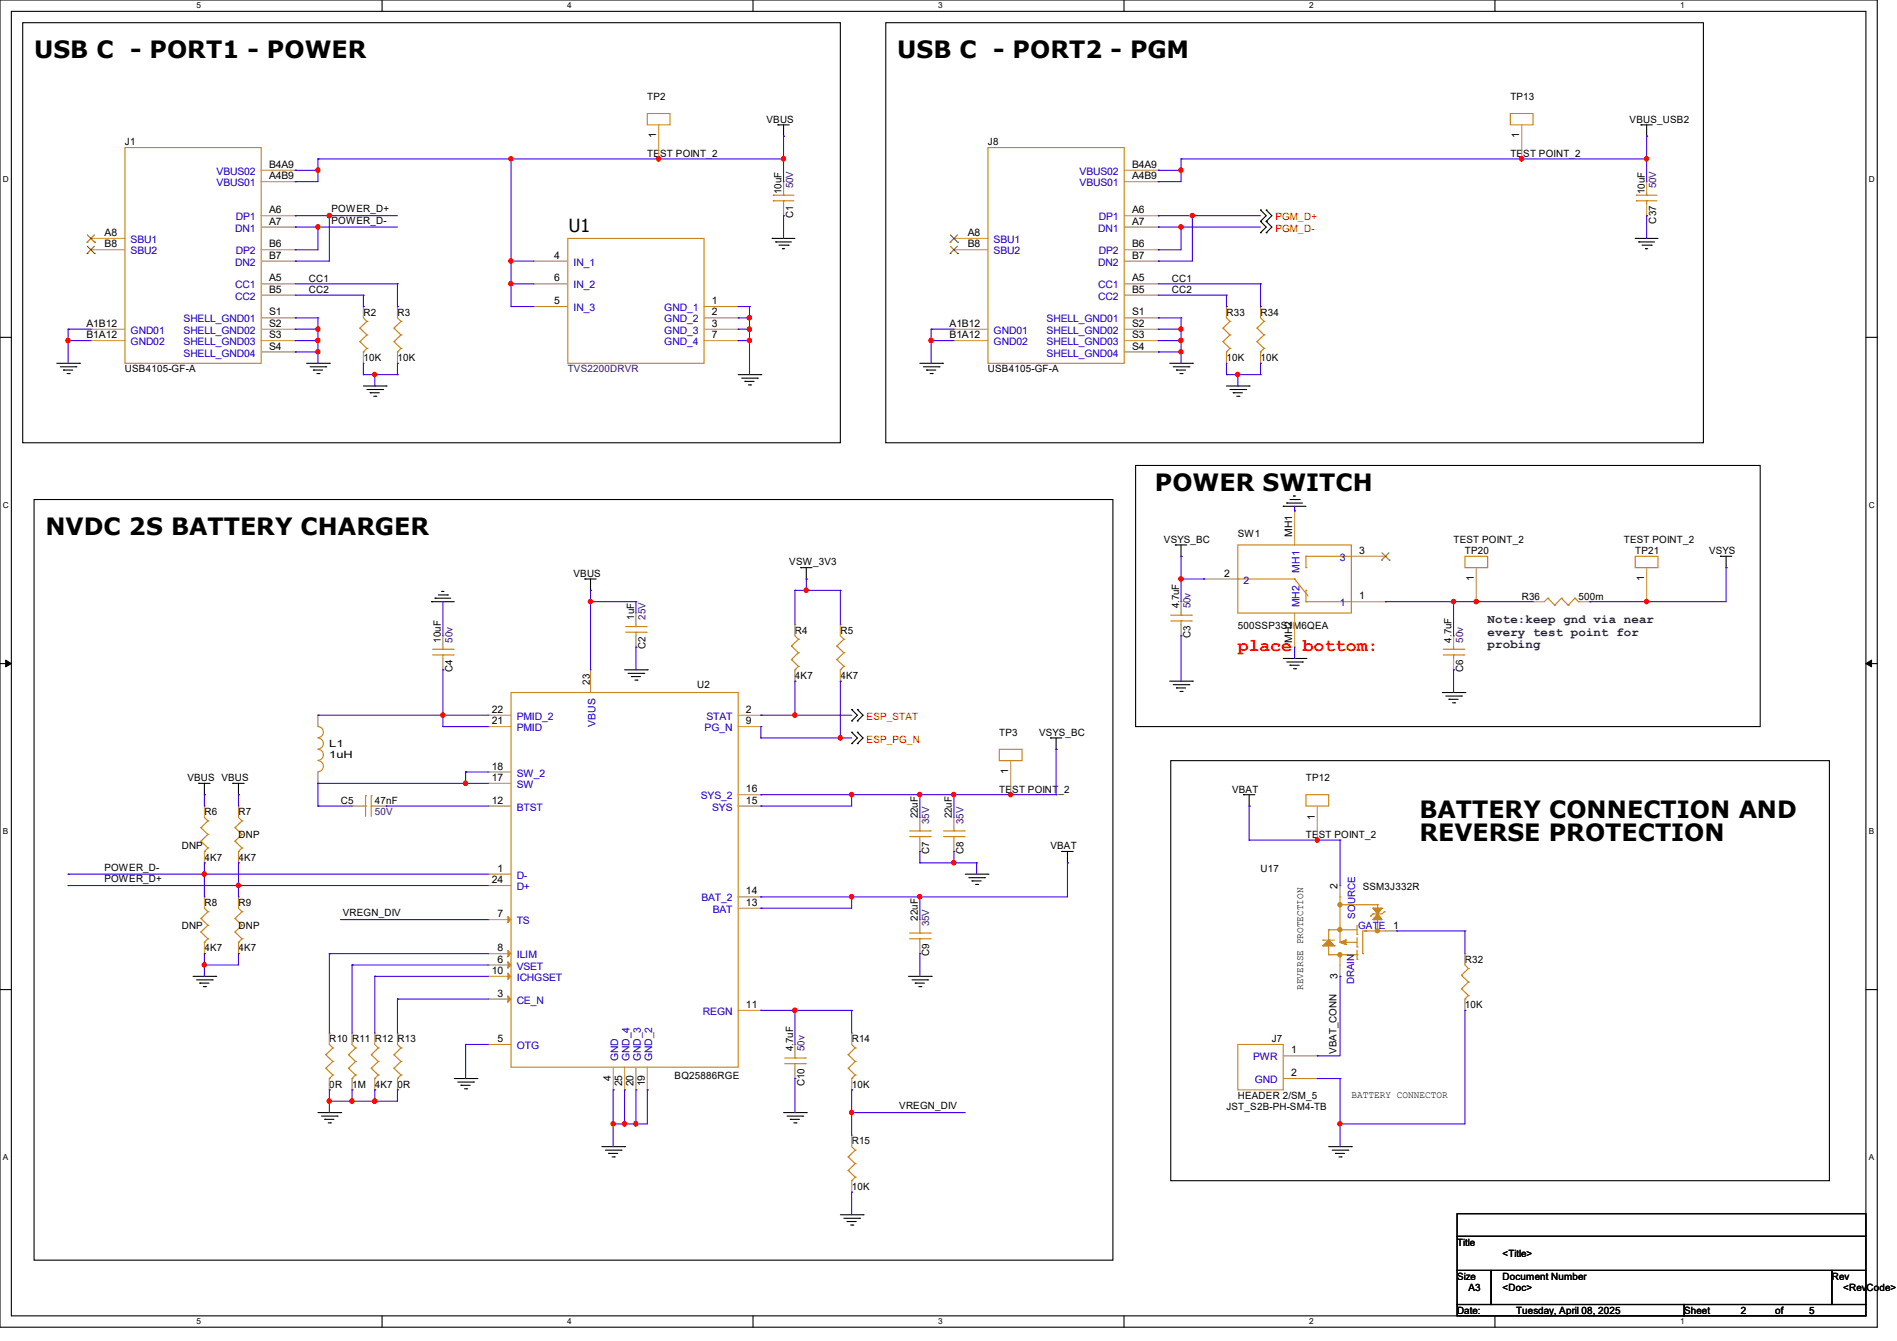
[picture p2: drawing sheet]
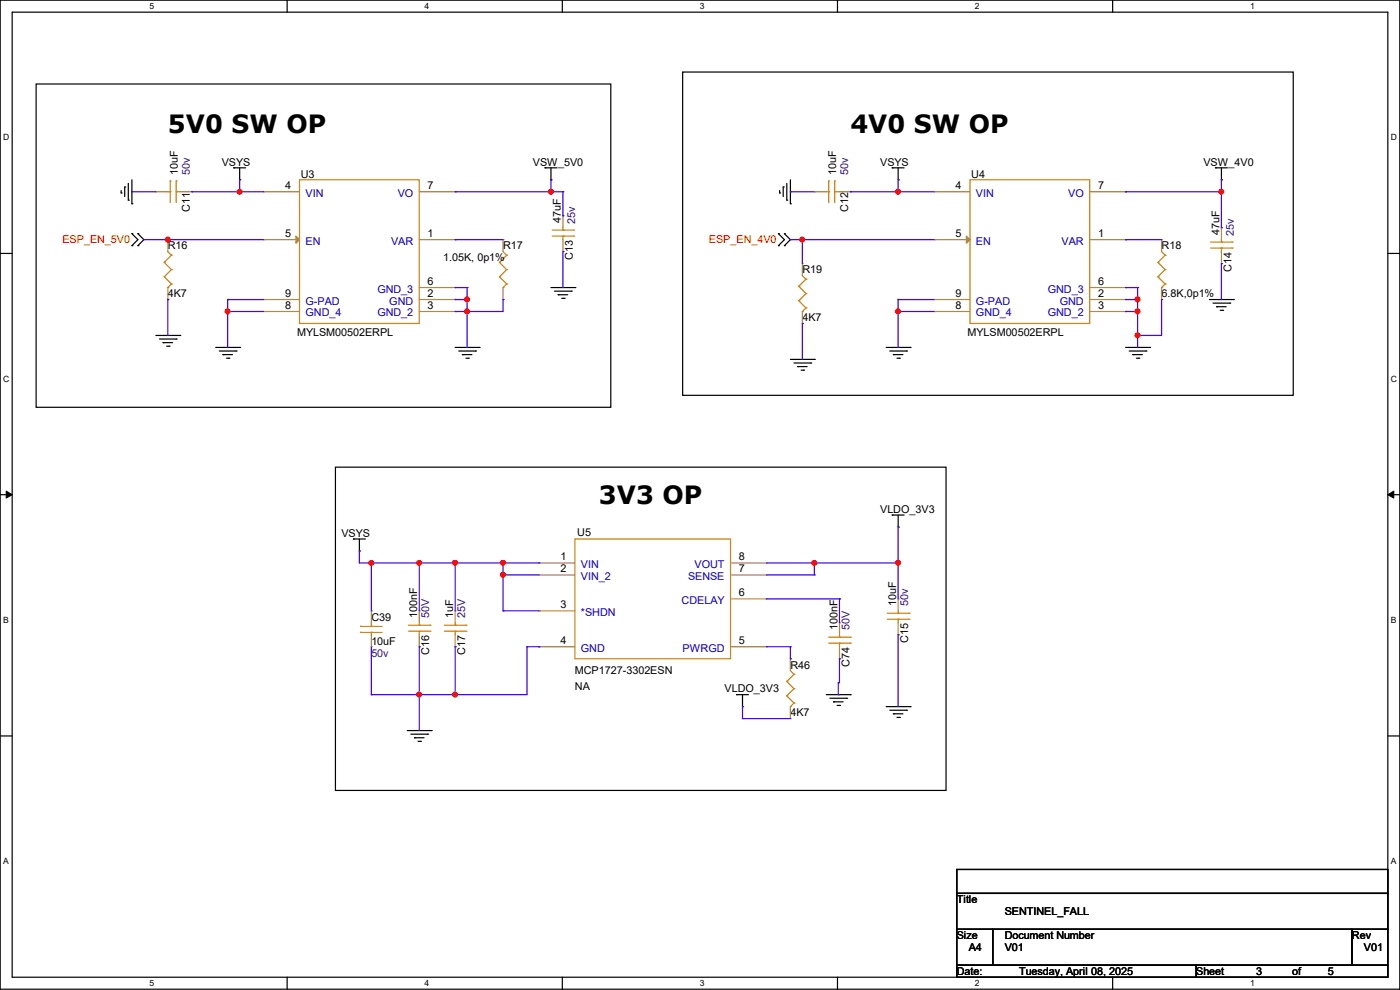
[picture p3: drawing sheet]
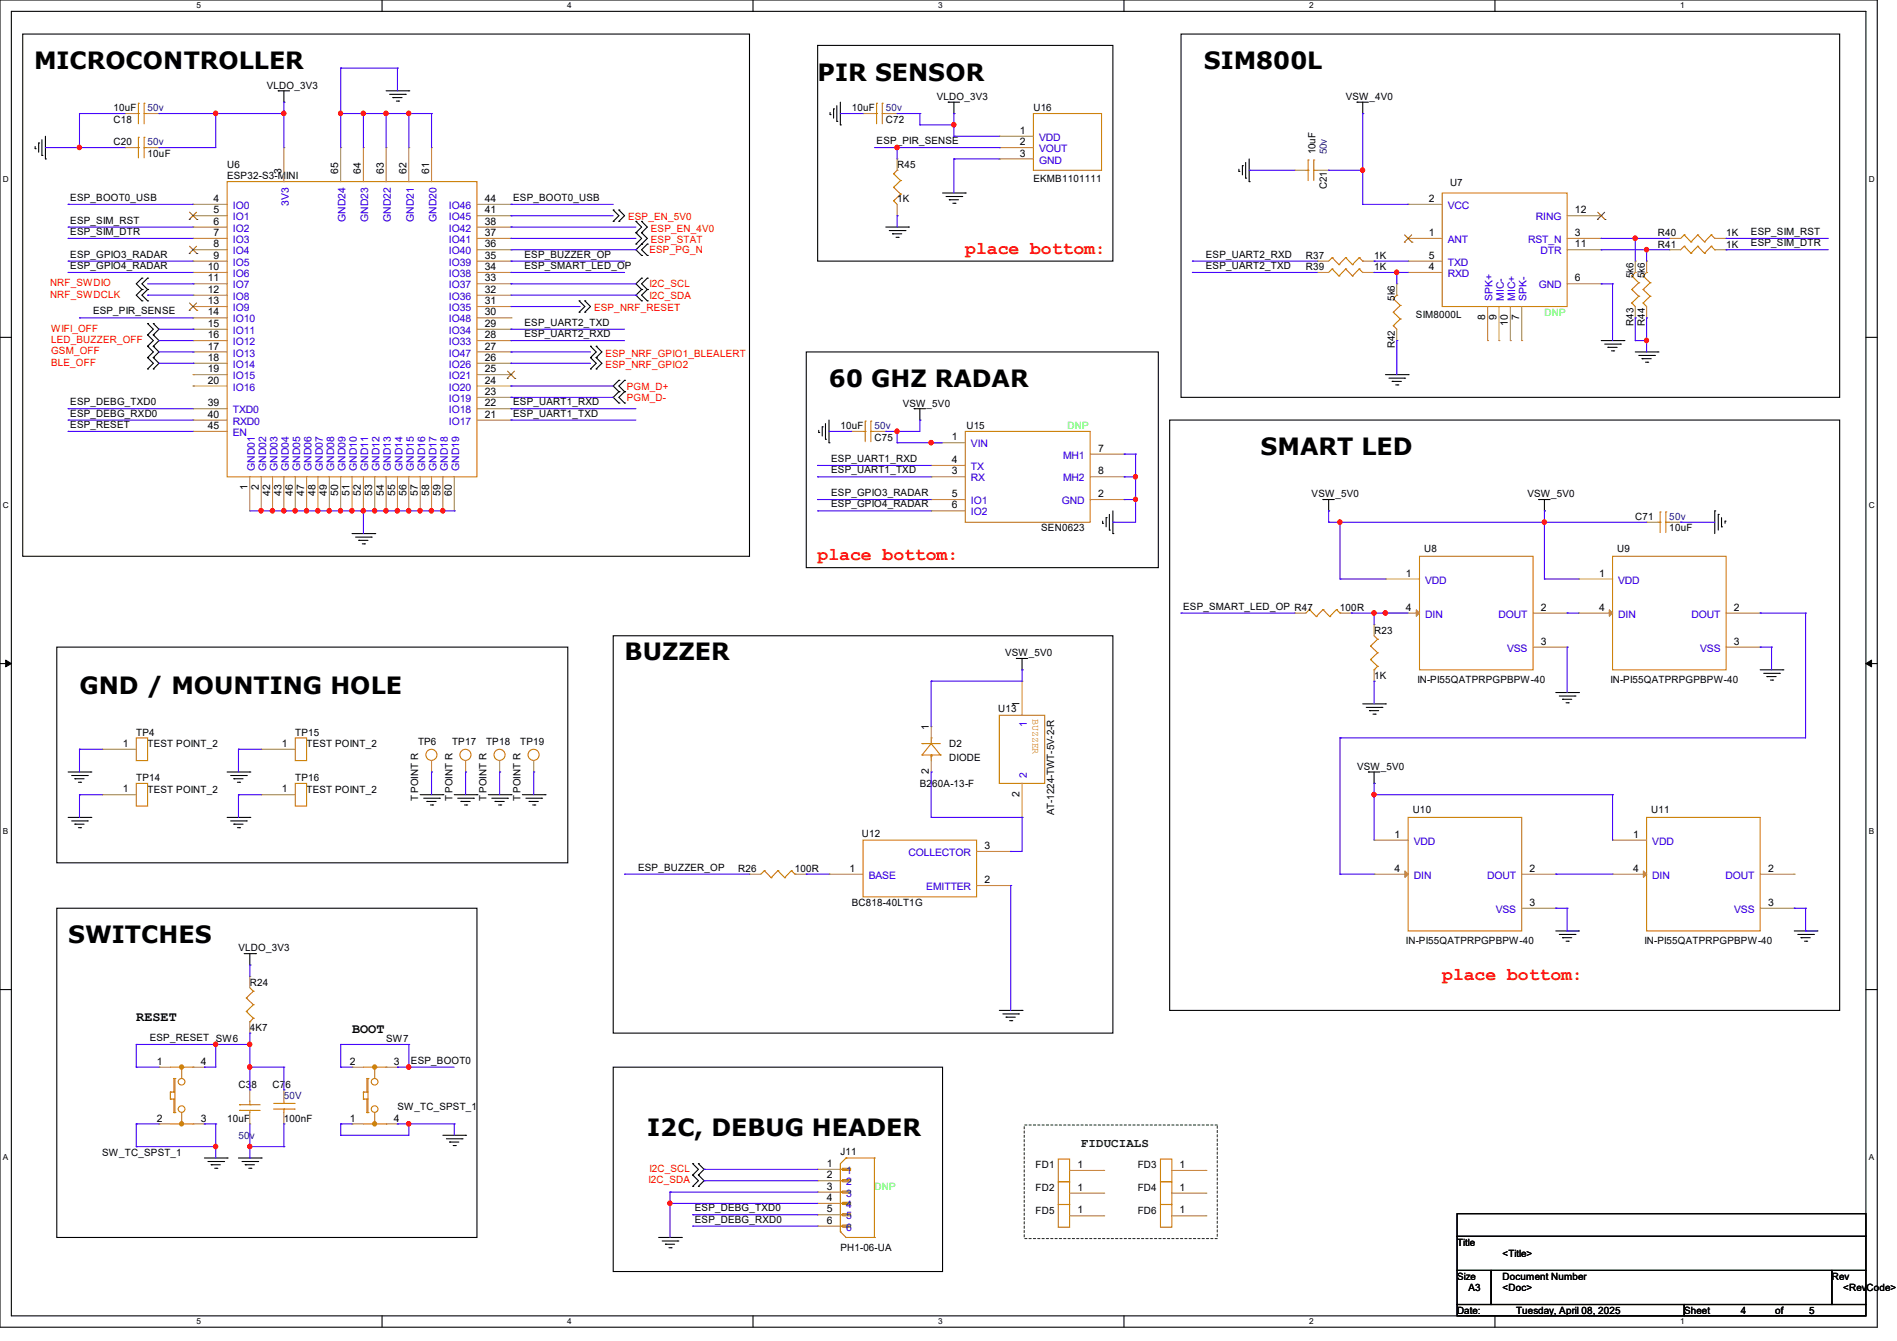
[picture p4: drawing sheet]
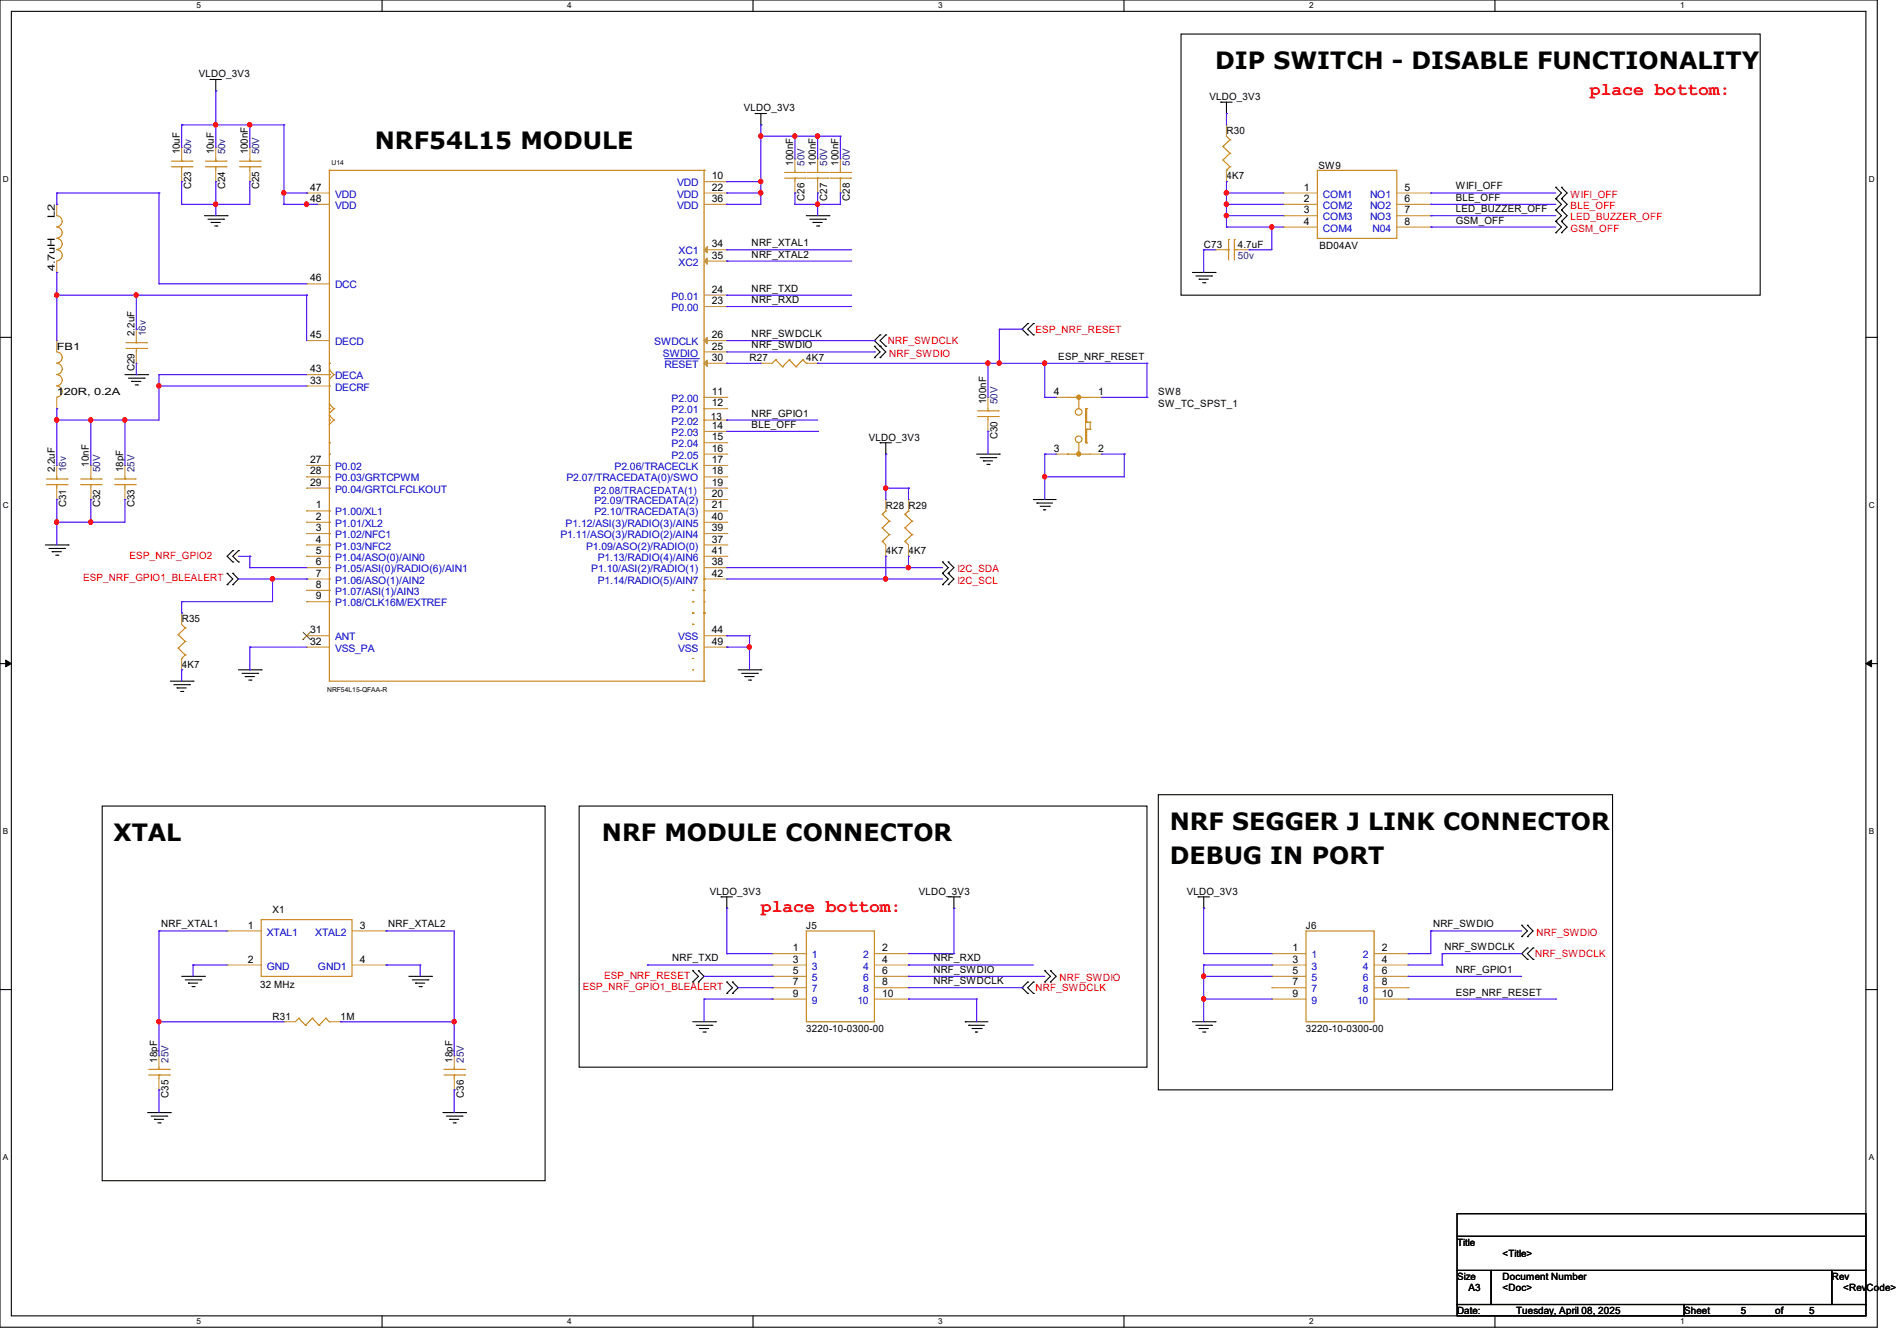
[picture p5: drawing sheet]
# OrCAD Capture schematic SENTINEL_FALL_V01_58.DSN

## Sheets
1 PG1_BLOCK_DIAGRAM: title: SENTINEL_FALL; rev: V01; note: V01
2 PG2_BATTERY_CHARGER: size A3
3 PG3_POWER_REG: size A4
4 PG4_ESP32: size A3
5 PG5_NRF_SOC: size A3

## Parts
sheet PG2_BATTERY_CHARGER
C1  10uF  [C1206]
C2  1uF  [C1206]
C3  4.7uF  [C1206]
C4  10uF  [C1206]
C5  47nF  [C1206]
C6  4.7uF  [C1206]
C7  22uF  [C0805]
C8  22uF  [C0805]
C9  22uF  [C0805]
C10  4.7uF  [C1206]
C37  10uF  [C1206]
J1  USB4105-GF-A  [GCT_USB4105-GF-A]
J7  HEADER 2/SM_5  [JST_S2B-PH-SM4-TB]
J8  USB4105-GF-A  [GCT_USB4105-GF-A]
L1  1uH  [IND_IHLP2525CZER1R0M01]
R2  10K  [R1206]
R3  10K  [R1206]
R4  4K7  [R1206]
R5  4K7  [R1206]
R6  4K7  [R1206]
R7  4K7  [R1206]
R8  4K7  [R1206]
R9  4K7  [R1206]
R10  0R  [R1206]
R11  1M  [R1206]
R12  4K7  [R1206]
R13  0R  [R1206]
R14  10K  [R1206]
R15  10K  [R1206]
R32  10K  [R1206]
R33  10K  [R1206]
R34  10K  [R1206]
R36  500m  [R1206]
SW1  500SSP3S1M6QEA  [500SSP3S1M6QEA]
TP2  TEST POINT_2  [TP40]
TP3  TEST POINT_2  [TP40]
TP12  TEST POINT_2  [TP40]
TP13  TEST POINT_2  [TP40]
TP20  TEST POINT_2  [TP40]
TP21  TEST POINT_2  [TP40]
U1  TVS DIODE  [SON65P200X200X80-7N]
U2  BQ25886RGE  [QFN50P400X400X100-25N]
U17  SSM3J332R  [SOT95P240X88-3N]
sheet PG3_POWER_REG
C11  10uF  [C1206]
C12  10uF  [C1206]
C13  47uF  [C1206]
C14  47uF  [C1206]
C15  10uF  [C1206]
C16  100nF  [C1206]
C17  1uF  [C1206]
C39  10uF  [C1206]
C74  100nF  [C1206]
R16  4K7  [R1206]
R17  1.05K, 0p1%  [R1206]
R18  6.8K,0p1%  [R1206]
R19  4K7  [R1206]
R46  4K7  [R1206]
U3  MYLSM00502ERPL  [MURATA_MYLSM00502ERPL]
U4  MYLSM00502ERPL  [MURATA_MYLSM00502ERPL]
U5  MCP1727-3302ESN  [SOIC127P600X175-8N]
sheet PG4_ESP32
C18  10uF  [C1206]
C20  10uF  [C1206]
C21  10uF  [C1206]
C38  10uF  [C1206]
C71  10uF  [C1206]
C72  10uF  [C1206]
C75  10uF  [C1206]
C76  100nF  [C1206]
D2  DIODE  [DIOM5226X230N]
FD1  TEST POINT_SMD  [40-t_global_fid]
FD2  TEST POINT_SMD  [40-t_global_fid]
FD3  TEST POINT_SMD  [40-t_global_fid]
FD4  TEST POINT_SMD  [40-t_global_fid]
FD5  TEST POINT_SMD  [40-t_global_fid]
FD6  TEST POINT_SMD  [40-t_global_fid]
J11  PH1-06-UA  [HDRV6W64P0X254_1X6_1524X250X952P]
R23  1K  [R1206]
R24  4K7  [R1206]
R26  100R  [R1206]
R37  1K  [R1206]
R39  1K  [R1206]
R40  1K  [R1206]
R41  1K  [R1206]
R42  5k6  [R1206]
R43  5k6  [R1206]
R44  5k6  [R1206]
R45  1K  [R1206]
R47  100R  [R1206]
SW6  SW_TC_SPST_1  [KMR221_CNK]
SW7  SW_TC_SPST_1  [KMR221_CNK]
TP4  TEST POINT_2  [TP40]
TP6  T POINT R  [mh7p5_3p2t]
TP14  TEST POINT_2  [TP40]
TP15  TEST POINT_2  [TP40]
TP16  TEST POINT_2  [TP40]
TP17  T POINT R  [mh7p5_3p2t]
TP18  T POINT R  [mh7p5_3p2t]
TP19  T POINT R  [mh7p5_3p2t]
U6  ESP32-S3-MINI  [ESP32-S3-MINI-1U_EXP]
U7  SIM8000L  [SIM8000L]
U8  IN-PI55QATPRPGPBPW-40  [INPI55QATPRPGPBPW30]
U9  IN-PI55QATPRPGPBPW-40  [INPI55QATPRPGPBPW30]
U10  IN-PI55QATPRPGPBPW-40  [INPI55QATPRPGPBPW30]
U11  IN-PI55QATPRPGPBPW-40  [INPI55QATPRPGPBPW30]
U12  BC818-40LT1G  [SOT95P237X111-3N]
U13  AT-1224-TWT-5V-2-R  [XDCR_AT-1224-TWT-5V-2-R]
U15  SEN0623  [SEN0623]
U16  EKMB1101111  [EKMB1101111]
sheet PG5_NRF_SOC
C23  10uF  [C1206]
C24  10uF  [C1206]
C25  100nF  [C1206]
C26  100nF  [C1206]
C27  100nF  [C1206]
C28  100nF  [C1206]
C29  2.2uF  [C1206]
C30  100nF  [C1206]
C31  2.2uF  [C1206]
C32  10nF  [C1206]
C33  18pF  [C1206]
C35  18pF  [C1206]
C36  18pF  [C1206]
C73  4.7uF  [C1206]
FB1  120R, 0.2A  [F0805]
J5  2X5 HDR JLINK  [CNC_3220-10-0300-00]
J6  2X5 HDR JLINK  [CNC_3220-10-0300-00]
L2  4.7uH  [L0603]
R27  4K7  [R1206]
R28  4K7  [R1206]
R29  4K7  [R1206]
R30  4K7  [R1206]
R31  1M  [R1206]
R35  4K7  [R1206]
SW8  SW_TC_SPST_1  [KMR221_CNK]
SW9  BD04AV  [BD04AV]
U14  NRF54L15-QFAA-R  [QFN40P600X600X90-49N]
X1  32 MHz  [XTAL_ABM11W-330000MHZ-8-D1X-T3]

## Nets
GND: C1.2 C2.2 C3.2 C4.1 C6.2 C7.2 C8.2 C9.2 C10.2 C11.1 C12.1 C13.2 C14.2 C15.2 C16.2 C17.2 C18.1 C20.1 C21.1 C23.2 C24.2 C25.2 C26.2 C27.2 C28.2 C29.2 C30.2 C31.2 C32.2 C33.2 C35.2 C36.2 C37.2 C38.1 C39.1 C71.2 C72.1 C73.1 C74.2 C75.1 C76.2 J1.A1B12(GND01) J1.B1A12(GND02) J1.S1(SHELL_GND01) J1.S2(SHELL_GND02) J1.S3(SHELL_GND03) J1.S4(SHELL_GND04) J5.9 J5.10 J6.3 J6.5 J6.9 J7.2(GND) J8.A1B12(GND01) J8.B1A12(GND02) J8.S1(SHELL_GND01) J8.S2(SHELL_GND02) J8.S3(SHELL_GND03) J8.S4(SHELL_GND04) J11.3 J11.4 R2.2 R3.2 R8.2 R9.2 R10.2 R11.2 R12.2 R13.2 R15.2 R16.2 R17.2 R18.2 R19.2 R23.2 R32.2 R33.2 R34.2 R35.2 R42.1 R43.1 R44.1 R45.1 SW1.MH1 SW1.MH2 SW6.2 SW6.3 SW7.1 SW7.4 SW8.2 SW8.3 TP4.1 TP6.1(TP) TP14.1 TP15.1 TP16.1 TP17.1(TP) TP18.1(TP) TP19.1(TP) U1.1(GND) U1.2(GND) U1.3(GND) U1.7(GND_4) U2.4(GND) U2.5(OTG) U2.19(GND_2) U2.20(GND_3) U2.25(GND_4) U3.2(GND) U3.3(GND_2) U3.6(GND_3) U3.8(GND_4) U3.9(G-PAD) U4.2(GND) U4.3(GND_2) U4.6(GND_3) U4.8(GND_4) U4.9(G-PAD) U5.4(GND) U6.1(GND01) U6.2(GND02) U6.42(GND03) U6.43(GND04) U6.46(GND05) U6.47(GND06) U6.48(GND07) U6.49(GND08) U6.50(GND09) U6.51(GND10) U6.52(GND11) U6.53(GND12) U6.54(GND13) U6.55(GND14) U6.56(GND15) U6.57(GND16) U6.58(GND17) U6.59(GND18) U6.60(GND19) U6.61(GND20) U6.62(GND21) U6.63(GND22) U6.64(GND23) U6.65(GND24) U7.6(GND) U8.3(VSS) U9.3(VSS) U10.3(VSS) U11.3(VSS) U12.2(EMITTER) U14.32(VSS_PA) U14.44(VSS) U14.49(VSS) U15.2(GND) U15.7(MH1) U15.8(MH2) U16.3(GND) X1.2(GND) X1.4(GND1)
VBAT: C9.1 TP12.1 U2.13(BAT) U2.14(BAT_2) U17.2(SOURCE)
VBAT_CONN: J7.1(PWR) U17.3(DRAIN)
VBUS: C1.1 C2.1 J1.A4B9(VBUS01) J1.B4A9(VBUS02) R6.1 R7.1 TP2.1 U1.4(IN_1) U1.5(IN_3) U1.6(IN_2) U2.23(VBUS)
VBUS_USB2: C37.1 J8.A4B9(VBUS01) J8.B4A9(VBUS02) TP13.1
BLE_OFF: SW9.6(NO2) U6.18(IO14) U14.14(P2.03)
CC1: J1.A5(CC1) J8.A5(CC1) R3.1 R34.1
CC2: J1.B5(CC2) J8.B5(CC2) R2.1 R33.1
ESP_BOOT0: SW7.2 SW7.3
ESP_BOOT0_USB: U6.4(IO0) U6.44(IO46)
ESP_BUZZER_OP: R26.1 U6.35(IO39)
ESP_DEBG_RXD0: J11.6 U6.40(RXD0)
ESP_DEBG_TXD0: J11.5 U6.39(TXD0)
ESP_EN_4V0: R19.1 U4.5(EN) U6.38(IO42)
ESP_EN_5V0: R16.1 U3.5(EN) U6.41(IO45)
ESP_GPIO3_RADAR: U6.9(IO5) U15.5(IO1)
ESP_GPIO4_RADAR: U6.10(IO6) U15.6(IO2)
ESP_NRF_GPIO1_BLEALERT: J5.7 R35.1 U6.27(IO47) U14.7(P1.06/ASO(1)/AIN2)
ESP_NRF_GPIO2: U6.26(IO26) U14.6(P1.05/ASI(0)/RADIO(6)/AIN1)
ESP_NRF_RESET: C30.1 J5.5 J6.10 R27.2 SW8.1 SW8.4 U6.31(IO35)
ESP_PG_N: R5.2 U2.9(PG_N) U6.36(IO40)
ESP_PIR_SENSE: R45.2 U6.14(IO10) U16.2(VOUT)
ESP_RESET: C38.2 C76.1 R24.2 SW6.1 SW6.4 U6.45(EN)
ESP_SIM_DTR: R41.2 U6.7(IO3)
ESP_SIM_RST: R40.2 U6.6(IO2)
ESP_SMART_LED_OP: R47.1 U6.34(IO38)
ESP_STAT: R4.2 U2.2(STAT) U6.37(IO41)
ESP_UART1_RXD: U6.22(IO18) U15.4(TX)
ESP_UART1_TXD: U6.21(IO17) U15.3(RX)
ESP_UART2_RXD: R37.1 U6.28(IO33)
ESP_UART2_TXD: R39.1 U6.29(IO34)
GSM_OFF: SW9.8(N04) U6.17(IO13)
I2C_SCL: J11.1 R28.1 U6.33(IO37) U14.42(P1.14/RADIO(5)/AIN7)
I2C_SDA: J11.2 R29.1 U6.32(IO36) U14.38(P1.10/ASI(2)/RADIO(1))
LED_BUZZER_OFF: SW9.7(NO3) U6.16(IO12)
NRF_GPIO1: J6.6 U14.13(P2.02)
NRF_RXD: J5.4 U14.23(P0.00)
NRF_SWDCLK: J5.8 J6.4 U6.12(IO8) U14.26(SWDCLK)
NRF_SWDIO: J5.6 J6.2 U6.11(IO7) U14.25(SWDIO)
NRF_TXD: J5.3 U14.24(P0.01)
NRF_XTAL1: C35.1 R31.1 U14.34(XC1) X1.1(XTAL1)
NRF_XTAL2: C36.1 R31.2 U14.35(XC2) X1.3(XTAL2)
PGM_D+: J8.A6(DP1) J8.B7(DN2) U6.24(IO20)
PGM_D-: J8.A7(DN1) J8.B6(DP2) U6.23(IO19)
POWER_D+: J1.A6(DP1) J1.B7(DN2) R7.2 R9.1 U2.24(D+)
POWER_D-: J1.A7(DN1) J1.B6(DP2) R6.2 R8.1 U2.1(D-)
VLDO_3V3: C15.1 C18.2 C20.2 C23.1 C24.1 C25.1 C26.1 C27.1 C28.1 C72.2 J5.1 J5.2 J6.1 R24.1 R28.2 R29.2 R30.1 R46.2 U5.7(SENSE) U5.8(VOUT) U6.3(3V3) U14.10(VDD) U14.22(VDD) U14.36(VDD) U14.47(VDD) U14.48(VDD) U16.1(VDD)
VREGN_DIV: R14.2 R15.1 U2.7(TS)
VSW_3V3: R4.1 R5.1
VSW_4V0: C14.1 C21.2 U4.7(VO) U7.2(VCC)
VSW_5V0: C13.1 C71.1 C75.2 D2.1 U3.7(VO) U8.1(VDD) U9.1(VDD) U10.1(VDD) U11.1(VDD) U13.1 U15.1(VIN)
VSYS: C11.2 C12.2 C16.1 C17.1 C39.2 R36.2 TP21.1 U3.4(VIN) U4.4(VIN) U5.1(VIN) U5.2(VIN) U5.3(*SHDN)
VSYS_BC: C3.1 C7.1 C8.1 SW1.2 TP3.1 U2.15(SYS) U2.16(SYS_2)
WIFI_OFF: SW9.5(NO1) U6.15(IO11)
N489525: C4.2 L1.1 U2.21(PMID) U2.22(PMID_2)
N489966: C5.1 L1.2 U2.17(SW) U2.18(SW_2)
N490283: C5.2 U2.12(BTST)
N491328: R10.1 U2.8(ILIM)
N491337: R11.1 U2.6(VSET)
N491346: R12.1 U2.10(ICHGSET)
N491858: C10.1 R14.1 U2.11(REGN)
N492759: R13.1 U2.3(CE_N)
N505816: R18.1 U4.1(VAR)
N505904: R17.1 U3.1(VAR)
N533307: U8.2(DOUT) U9.4(DIN)
N533315: U9.2(DOUT) U10.4(DIN)
N536197: U10.2(DOUT) U11.4(DIN)
N548982: L2.1 U14.46(DCC)
N549115: C29.1 FB1.1 L2.2 U14.45(DECD)
N549518: C31.1 C32.1 C33.1 FB1.2 U14.33(DECRF) U14.43(DECA)
N550099: R27.1 U14.30(~{RESET})
N554154: R23.1 R47.2 U8.4(DIN)
N569514: C6.1 R36.1 SW1.1 TP20.1
N570476: C73.2 R30.2 SW9.1(COM1) SW9.2(COM2) SW9.3(COM3) SW9.4(COM4)
N633379: R32.1 U17.1(GATE)
N742009: D2.2 U12.3(COLLECTOR) U13.2
N742588: R26.2 U12.1(BASE)
N763037: R37.2 U7.5(TXD)
N763041: R39.2 R42.2 U7.4(RXD)
N763585: R40.1 R43.2 U7.3(RST_N)
N763595: R41.1 R44.2 U7.11(DTR)
N878198: C74.1 U5.6(CDELAY)
N878334: R46.1 U5.5(PWRGD)

Not connected (* = marked no-connect by the designer): FD1 1; FD2 1; FD3 1; FD4 1; FD5 1; FD6 1; J1 A8(SBU1)* B8(SBU2)*; J6 7 8; J8 A8(SBU1)* B8(SBU2)*; SW1 3*; U6 5(IO1)* 8(IO4)* 13(IO9)* 19(IO15) 20(IO16) 25(IO21)* 30(IO48); U7 1(ANT)* 7(SPK-) 8(SPK+) 9(MIC-) 10(MIC+) 12(RING)*; U11 2(DOUT); U14 1(P1.00/XL1) 2(P1.01/XL2) 3(P1.02/NFC1) 4(P1.03/NFC2) 5(P1.04/ASO(0)/AIN0) 8(P1.07/ASI(1)/AIN3) 9(P1.08/CLK16M/EXTREF) 11(P2.00) 12(P2.01) 15(P2.04) 16(P2.05) 17(P2.06/TRACECLK) 18(P2.07/TRACEDATA(0)/SWO) 19(P2.08/TRACEDATA(1)) 20(P2.09/TRACEDATA(2)) 21(P2.10/TRACEDATA(3)) 27(P0.02) 28(P0.03/GRTCPWM) 29(P0.04/GRTCLFCLKOUT) 31(ANT)* 37(P1.09/ASO(2)/RADIO(0)) 39(P1.11/ASO(3)/RADIO(2)/AIN4) 40(P1.12/ASI(3)/RADIO(3)/AIN5) 41(P1.13/RADIO(4)/AIN6)

## Notes on the sheets
sheet 1
- SENTINEL FALL V1 SCH
sheet 2
- USB C  - PORT1 - POWER
- USB C  - PORT2 - PGM
- POWER SWITCH
- NVDC 2S BATTERY CHARGER
- Note:keep gnd via near
  every test point for
  probing
- place bottom:
- BATTERY CONNECTION AND
- REVERSE PROTECTION
- REVERSE PROTECTION
- BATTERY CONNECTOR
sheet 3
- 5V0 SW OP
- 4V0 SW OP
- 3V3 OP
sheet 4
- MICROCONTROLLER
- SIM800L
- PIR SENSOR
- place bottom:
- 60 GHZ RADAR
- SMART LED
- place bottom:
- BUZZER
- GND / MOUNTING HOLE
- SWITCHES
- place bottom:
- RESET
- BOOT
- I2C, DEBUG HEADER
- FIDUCIALS
sheet 5
- DIP SWITCH - DISABLE FUNCTIONALITY
- place bottom:
- NRF54L15 MODULE
- NRF SEGGER J LINK CONNECTOR
- XTAL
- NRF MODULE CONNECTOR
- DEBUG IN PORT
- place bottom:
